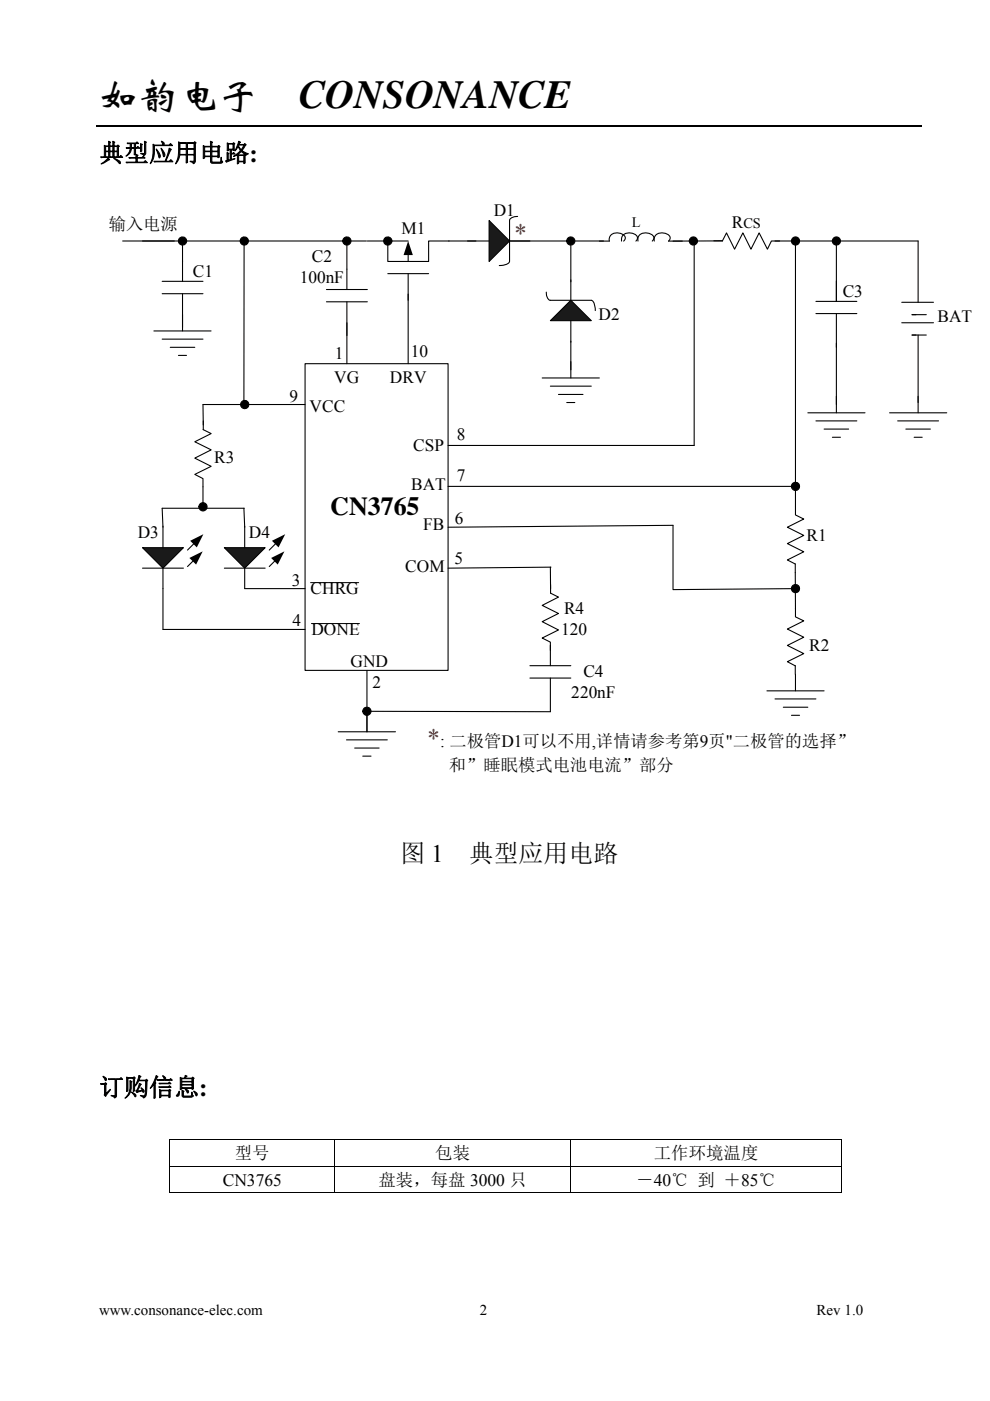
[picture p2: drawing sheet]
<svg xmlns="http://www.w3.org/2000/svg" width="210mm" height="297mm" viewBox="0 0 210 297" stroke-linecap="round" stroke-linejoin="round" font-family="sans-serif">
<path d="M20.5 26.7h175.1" fill="none" stroke="#000" stroke-width=".25"/>
<path d="M64.7 77.1h30.3v65h-30.3z" fill="#fff"/>
<g fill="none" stroke="#000" stroke-width=".23">
<path d="M77.9 51.1h4.4v4.3h8.6v-4.3h4.3M82.3 58h8.6M82.3 51.1h4.3M86.6 53.8v1.6M86.6 58v19.1M64.7 77.1h30.3v65h-30.3zM121.1 76.7v3.4M115 80.1h12.1M116.7 81.9h8.7M118.4 83.6h5.3M120.2 85.3h1.7"/>
<circle cx="82.2" cy="51.1" r=".88"/>
</g>
<g fill="#000">
<path d="M86.6 51.1l1 3h-2z"/>
<circle cx="82.2" cy="51.1" r=".88"/>
</g>
<path d="M103.7 46.8l4.4 4.3-4.4 4.3z" fill-rule="evenodd" fill="#1a1a1a"/>
<path d="M30.2 51.1h47.5M99.2 51.1h4.5M103.7 46.8l4.4 4.3-4.4 4.3zM108.1 51.1h4.3M109.8 45.9h-.3a1.42 1.42 0 0 0-1.4 .9v8.6a2.12 2.12 0 0 1-2.2 .9M43.1 91.1l1.7 .8-3.5 1.8 3.5 1.7-3.5 1.7 3.5 1.8-3.5 1.7 1.8 .9v1.7M43.1 89.2v1.9M95 94.4h52.2" fill="none" stroke="#000" stroke-width=".23"/>
<path d="M116.7 68l4.4-4.3 4.3 4.3z" fill-rule="evenodd" fill="#1a1a1a"/>
<g fill="none" stroke="#000" stroke-width=".23">
<path d="M34.4 59.6h8.7M38.7 55.3v4.3M73.6 51.1v10.3M108.1 51.1h21.1a1.52 1.52 0 0 1 2.1-1.7 1.33 1.33 0 0 1 1.3 1.1l-.3 .6M121.1 59.3v4.4M131.8 51.1a1.51 1.51 0 0 1 2-1.7 1.15 1.15 0 0 1 1.2 1.6l-.1 .1M135.3 51.1a1.5 1.5 0 0 1 2-1.7 1.32 1.32 0 0 1 1.4 1.1l-.4 .6M138.8 51.1a1.51 1.51 0 0 1 2-1.7 1.33 1.33 0 0 1 1.3 1.1l-.3 .6h2.9M147.2 51.1v43.3M151.4 51.1h1.8M153.2 51.1h-10.5M153.2 51.1l.9-1.7 1.7 3.4 1.8-3.4 1.7 3.4 1.7-3.4 1.8 3.4 .8-1.7h1.8"/>
<path d="M164.4 51.1h30.3v13M168.7 51.9v51.2h-73.7M177.4 51.1v12.8M32.6 70.2h12.2M34.4 62.3h8.7M34.4 71.9h8.7M36.1 73.6h5.2M37.8 75.4h1.8M38.7 62.3v7.9M69.2 61.4h8.7M69.2 64h8.7M73.6 64v13.1"/>
<path d="M115.9 61.9v.4a1.42 1.42 0 0 0 .8 1.4h8.7a2.07 2.07 0 0 1 .9 2.1M116.7 68l4.4-4.3 4.3 4.3zM121.1 68v10.4M173.1 63.9h8.6M173.1 66.5h8.6M177.4 66.5v19.3M191.3 68.4h6.7M191.3 64.1h6.7M193.4 71h3.1M193.4 66.7h3.1M194.7 71v16.5M188.7 87.5h12.1"/>
<path d="M190.4 89.2h8.7M192.1 91h5.2M193.9 92.7h1.7M116.7 136.8v4.3M116.8 123.9v1.9l1.6 .8-3.4 1.8 3.4 1.7-3.4 1.7 3.4 1.8-3.4 1.7 1.7 .8v1.8M116.9 120.2l-21.9 .3M71.7 155.2h12.2M73.5 156.9h8.6M75.2 158.6h5.2M77.8 142.1v13.1M112.4 141.1h8.7M112.4 143.8h8.7"/>
<path d="M116.7 143.8v7.1M76.9 160.3h1.8"/>
<circle cx="51.8" cy="51.1" r=".87"/>
<circle cx="73.6" cy="51.1" r=".87"/>
<circle cx="121.1" cy="51.1" r=".86"/>
<circle cx="147.1" cy="51.1" r=".88"/>
<circle cx="168.7" cy="51.1" r=".86"/>
<circle cx="177.4" cy="51.1" r=".86"/>
<circle cx="77.8" cy="150.8" r=".87"/>
</g>
<path d="M65.9 123.5h10.2M66.1 132.2h10.1" fill="none" stroke="#000" stroke-width=".21"/>
<g fill="#000">
<circle cx="51.8" cy="51.1" r=".87"/>
<circle cx="73.6" cy="51.1" r=".87"/>
<circle cx="121.1" cy="51.1" r=".86"/>
<circle cx="147.1" cy="51.1" r=".88"/>
<circle cx="168.7" cy="51.1" r=".86"/>
<circle cx="177.4" cy="51.1" r=".86"/>
<circle cx="77.8" cy="150.8" r=".87"/>
</g>
<path d="M47.6 116.1h8.6l-4.3 4.4z" fill-rule="evenodd" fill="#1a1a1a"/>
<path d="M47.6 116.1h8.6l-4.3 4.4zM51.9 111.5v4.6M58.4 118.8l-1.3 1.3M58.5 115.2l-1.4 1.4M47.6 120.5h8.6M51.9 120.5v4.3" fill="none" stroke="#000" stroke-width=".23"/>
<path d="M57.5 118.3l2.8-1.4-1.4 2.8zM57.7 114.7l2.8-1.4-1.4 2.8z" fill="#000"/>
<path d="M30.2 116.1h8.7l-4.3 4.4z" fill-rule="evenodd" fill="#1a1a1a"/>
<g fill="none" stroke="#000" stroke-width=".23">
<path d="M26 51.1h11M38.7 51.1v4.3M51.8 51.1l-.1 34.7M95.2 51.1h5.7M121.1 51.1v8.7M64.7 85.8h-21.6v4.3M171.3 87.5h12.2M173.1 89.2h8.6M174.8 91h5.2M176.6 92.7h1.7M177.4 84v3.5M30.2 116.1h8.7l-4.3 4.4z"/>
<path d="M34.6 111.5v4.6M41.1 118.8l-1.3 1.3M41.2 115.2l-1.4 1.4M43.1 103.2v4.6M51.7 107.8l.2 4M51.8 107.8h-17.4l.2 4M95 111.8l47.7-.4v13.6l26-.2M168.7 103.1v6.1l1.8 .8-3.5 1.8 3.5 1.7-3.5 1.8 3.5 1.7-3.5 1.7 1.7 .9v9.5M30.2 120.5h8.7M34.6 120.5v13h30.1M51.9 124.8h12.8M116.7 120.2l.1 4.6"/>
<path d="M168.7 129v1.8l1.8 .8-3.5 1.8 3.5 1.7-3.5 1.7 3.5 1.8-3.5 1.7 1.7 .9M77.8 150.8l38.9 .1M162.7 146.5h12.1M164.4 148.2h8.7M166.1 149.9h5.2M167.9 151.7h1.7M168.7 141.1v1.9M168.7 143v3.5"/>
<circle cx="38.7" cy="51.1" r=".87"/>
<circle cx="51.9" cy="85.8" r=".87"/>
<circle cx="43.1" cy="107.4" r=".87"/>
<circle cx="168.7" cy="103.1" r=".87"/>
<circle cx="168.7" cy="124.8" r=".87"/>
</g>
<g fill="#000">
<path d="M40.2 118.3l2.8-1.4-1.4 2.8zM40.3 114.7l2.8-1.4-1.4 2.8z"/>
<circle cx="38.7" cy="51.1" r=".87"/>
<circle cx="51.9" cy="85.8" r=".87"/>
<circle cx="43.1" cy="107.4" r=".87"/>
<circle cx="168.7" cy="103.1" r=".87"/>
<circle cx="168.7" cy="124.8" r=".87"/>
</g>
<path d="M35.9 241.4h.2v.2h-.2zM178.5 241.4h.1v.2h-.1zM178.5 252.8h.1v.2h-.1z" fill="#000"/>
<g fill="none" stroke="#000" stroke-width=".21">
<path d="M35.9 241.5h142.7M35.9 247.2h142.7M35.9 252.9h35.1M36 241.6v5.5M36 247.3v5.7M71 241.6v5.5M71 247.3v5.7M71.1 252.9h49.8M121 241.6v5.5M121 247.3v5.7M121.1 252.9h57.4M178.6 241.6v5.5"/>
<path d="M178.6 247.3v5.7"/>
</g>
<g font-size="8.5">
<text x="21" y="22.9">如韵电子</text>
<text x="63.4" y="22.9">CONSONANCE</text>
</g>
<g font-size="5.5" fill="#f00">
<text x="109.1" y="51.4">*</text>
<text x="90.6" y="158.3">*</text>
</g>
<text font-size="5.5" x="70.1" y="109.1">CN3765</text>
<g font-size="5.3">
<text x="21" y="34.2">典型应用电路:</text>
<text x="84.9" y="182.8">图 1</text>
<text x="99.4" y="182.8">典型应用电路</text>
<text x="21" y="232.3">订购信息:</text>
</g>
<g font-size="3.7">
<text x="104.7" y="45.7">D1</text>
<text x="23.1" y="48.8">输入电源</text>
<text x="85.1" y="49.6">M1</text>
<text x="155.2" y="48.3">R</text>
<text x="40.9" y="58.7">C1</text>
<text x="66.1" y="55.6">C2</text>
<text x="63.6" y="60.1">100nF</text>
<text x="178.7" y="63">C3</text>
<text x="127" y="67.8">D2</text>
<text x="198.9" y="68.2">BAT</text>
<text x="71" y="76">1</text>
<text x="87.1" y="75.8">10</text>
<text x="70.9" y="81.3">VG</text>
<text x="82.7" y="81.3">DRV</text>
<text x="61.4" y="85.1">9</text>
<text x="65.7" y="87.3">VCC</text>
<text x="87.6" y="95.5">CSP</text>
<text x="96.9" y="93.3">8</text>
<text x="45.4" y="98.2">R3</text>
<text x="87.2" y="103.8">BAT</text>
<text x="96.9" y="102.1">7</text>
<text x="89.8" y="112.4">FB</text>
<text x="96.5" y="111.1">6</text>
<text x="29.2" y="114.2">D3</text>
<text x="52.8" y="114.2">D4</text>
<text x="96.4" y="119.6">5</text>
<text x="171.1" y="114.6">R1</text>
<text x="61.9" y="124.1">3</text>
<text x="65.9" y="125.9">CHRG</text>
<text x="86" y="121.3">COM</text>
<text x="119.6" y="130.2">R4</text>
<text x="62" y="132.8">4</text>
<text x="66.1" y="134.6">DONE</text>
<text x="119" y="134.6">120</text>
<text x="74.4" y="141.5">GND</text>
<text x="123.7" y="143.6">C4</text>
<text x="171.6" y="138">R2</text>
<text x="79" y="145.8">2</text>
<text x="121.2" y="148">220nF</text>
<text x="93.4" y="158.3">: 二极管D1可以不用,详情请参考第9页&quot;二极管的选择”</text>
<text x="95.2" y="163.6">和”睡眠模式电池电流”部分</text>
<text x="49.8" y="245.7">型号</text>
<text x="92.3" y="245.7">包装</text>
<text x="138.7" y="245.7">工作环境温度</text>
<text x="47.2" y="251.4">CN3765</text>
<text x="80.3" y="251.4">盘装，每盘 3000 只</text>
<text x="135" y="251.4">－40℃ 到 ＋85℃</text>
</g>
<g font-size="3.2">
<text x="21" y="278.7">www.consonance-elec.com</text>
<text x="101.8" y="278.7">2</text>
<text x="173.2" y="278.7">Rev 1.0</text>
</g>
<g font-size="3.1">
<text x="134" y="48.1">L</text>
<text x="157.7" y="48.3">CS</text>
</g>
</svg>
